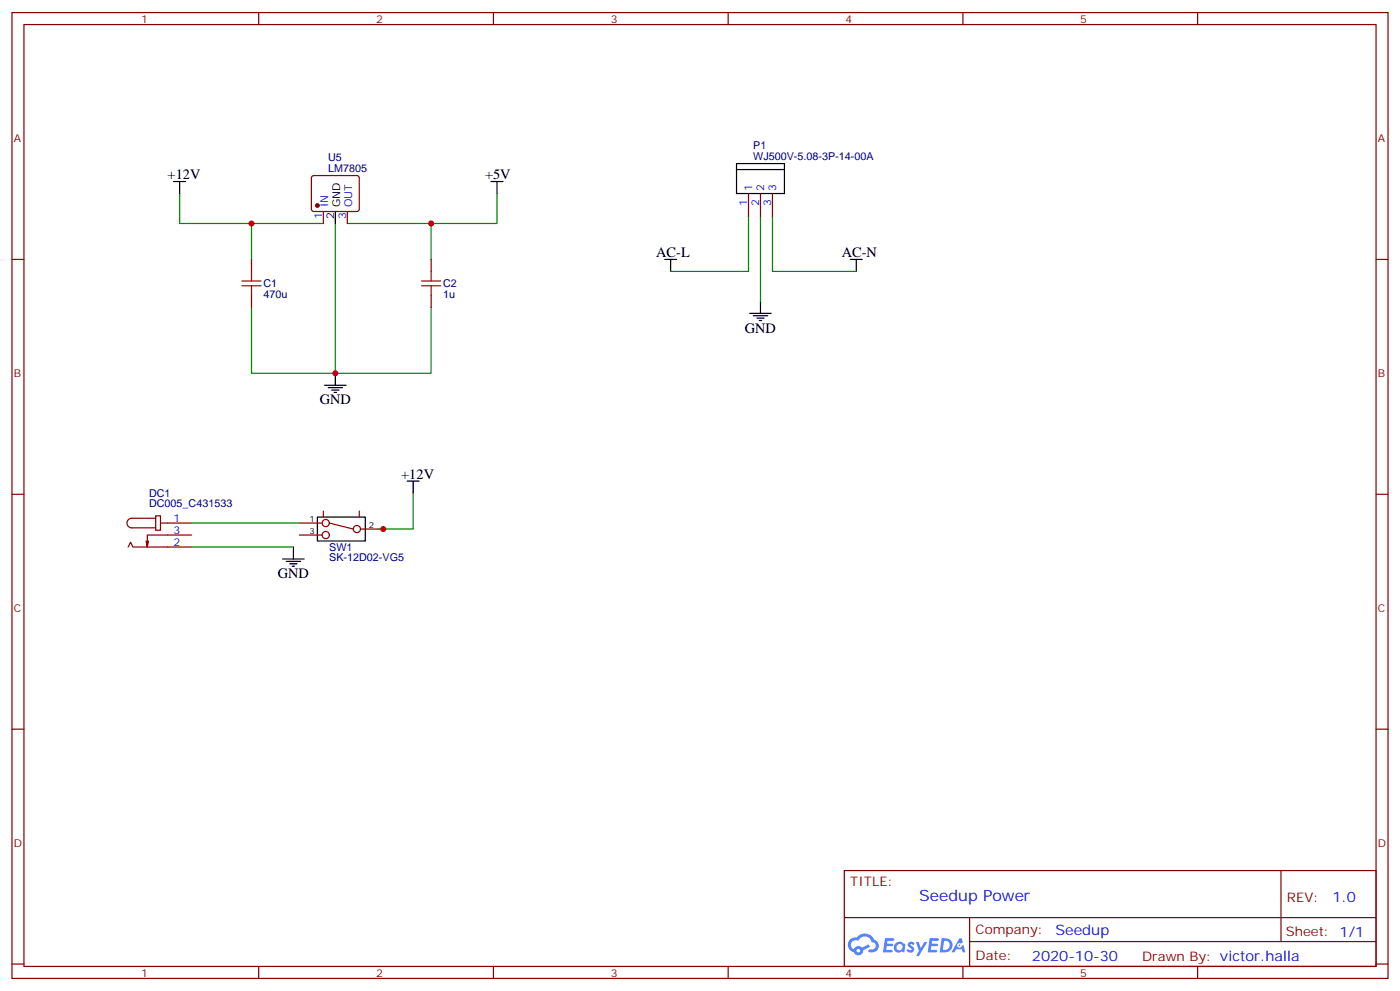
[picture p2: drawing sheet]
<svg xmlns="http://www.w3.org/2000/svg" width="412mm" height="292mm" viewBox="0 0 412 292" stroke-linecap="round" stroke-linejoin="round" font-family="sans-serif">
<g fill="none" stroke="#870000" stroke-width=".35">
<path d="M3.5 3.7h405.4v284.3h-405.4zM7.1 7.2h398.2v277.3h-398.2zM76.2 3.7v3.5M145.3 3.7v3.5M214.5 3.7v3.5M283.6 3.7v3.5M352.8 3.7v3.5M3.5 76.4h3.6M405.3 76.4h3.6M3.5 145.5h3.6M405.3 145.5h3.6M3.5 214.7h3.6"/>
<path d="M405.3 214.7h3.6M248.7 256.3h156.6v28.2h-156.6zM377.3 256.3v20.9M248.7 270.1h156.5M285.6 277.2h119.6M285.6 270.1v14.2M3.5 283.8h3.6M76.2 284.5v3.5M145.3 284.5v3.5M214.5 284.5v3.5M283.6 284.5v3.5M352.8 284.5v3.5"/>
<path d="M405.3 283.8h3.6"/>
</g>
<g fill="#5487ff">
<path d="M267.7 277.5a1.22 1.22 0 0 1 1.7 .2l-.4 .6a.47 .47 0 0 0-.3-.4 .47 .47 0 0 0-.5 .2l.1 .2a1.14 1.14 0 0 1 .8 1.8 1.14 1.14 0 0 1-1.9 0l-.2-.2 .5-.6 .7 .5a.29 .29 0 0 0 .3-.3 .29 .29 0 0 0-.2-.3 1.04 1.04 0 0 1-.6-1.7z"/>
<path d="M260.7 276.2h2.4l.3 .2-.2 .5-1.8 .1-.1 .8h1.5l.3 .4-.3 .4h-1.6l-.2 1.1h1.7l.2 .3-.2 .3-2.6 .1z"/>
<path d="M273.8 276.2h2.4l.3 .2-.1 .5-1.8 .1-.2 .8h1.6l.3 .4-.4 .4-1.6-.1-.1 1.1 1.7 .1 .2 .3-.2 .3-2.6 .1z"/>
<path d="M282.6 276.2h.7l.3 1.3-.6 .3a.69 .69 0 0 0-1 .3 .69 .69 0 0 0 .4 .9 .69 .69 0 0 0 .9-.6l.5-.2 .6 2.2h-.8l-.2-.9h-1.8l-.5 .9h-.8z"/>
<path d="M269.8 277.3h.8l.6 1.8 1.1-1.8h.9l-2.6 4.2h-.8l.9-1.5z"/>
<path d="M277.4 276.2l-.6 4.2h1.3a2.11 2.11 0 0 0 2.5-2.1 2.11 2.11 0 0 0-2.5-2.1zM278.1 277a1.39 1.39 0 0 1 1.7 1.4 1.39 1.39 0 0 1-1.8 1.2h-.3z"/>
<path d="M263.7 277.8a1.54 1.54 0 0 0-.1 2.2 1.54 1.54 0 0 0 2.2 .1l.6 .3 .3-2.3-.2-.3h-.4a1.49 1.49 0 0 0-2.4 0zM264 278.8a.94 .94 0 0 1 1.8 0 .94 .94 0 0 1-1.8 0z"/>
<path d="M250.4 276.6a2.18 2.18 0 0 0 1.1 3.7 1.44 1.44 0 0 0 1.6 .9 1.44 1.44 0 0 0 1.2-1.4l2-1.1-.5-.7-1.9 1a1.47 1.47 0 0 0-2.4 .4 1.39 1.39 0 0 1-.7-1.9 1.39 1.39 0 0 1 2-.5 2.12 2.12 0 0 1 2.2-1.3 2.12 2.12 0 0 1 1.9 1.7 1.14 1.14 0 0 1 1.1 1.4 1.14 1.14 0 0 1-1.7 .7 .43 .43 0 0 0-.5 .4 .43 .43 0 0 0 .4 .5 1.98 1.98 0 0 0 2.5-1.2 1.98 1.98 0 0 0-1.2-2.6 3.1 3.1 0 0 0-5.3-.6l-.9 .1zM252.3 279.9a.55 .55 0 0 1 1.1 0 .55 .55 0 0 1-1.1 0z"/>
<circle cx="282.6" cy="278.3" r=".26"/>
</g>
<path d="M52.9 57v8.8h42.3M146.4 57v8.8h-44.1M74.1 65.8v10.6M98.8 65.8v44.1M127 65.8v10.6M220.5 64v15.9h-22.9M224 64v24.7M227.5 64v15.9h24.7M74.1 90.5v19.4h52.9v-19.4M56.4 154h31.8M121.7 145.2v10.6h-10.6M56.4 161h30" fill="none" stroke="#008700" stroke-width=".35"/>
<g fill="none" stroke="#000" stroke-width=".35">
<path d="M51.2 53.4h3.5M52.9 53.4v3.6M144.6 53.4h3.6M146.4 53.4v3.6M217 49.9h14.1v7.1h-14.1zM217 49.9v-1.7h14.1v1.7M98.8 62.3v3.5M195.8 76.4h3.5M197.6 76.4v3.5M250.5 76.4h3.5M252.2 76.4v3.5M220.8 92.3h6.4"/>
<path d="M221.9 93h4.2M223 93.7h2.1M223.7 94.4h.7M224 88.7v3.6M95.6 113.4h6.4M96.7 114.1h4.2M97.7 114.8h2.1M98.4 115.5h.7M98.8 109.9v3.5M93.5 152.2h14.1v7.1h-14.1zM119.9 141.6h3.6M121.7 141.6v3.6"/>
<path d="M83.3 164.6h6.3M84.3 165.3h4.2M85.4 166h2.1M86.1 166.7h.7M86.4 161v3.6"/>
</g>
<path d="M74.1 79.9v2.8M127 79.9v2.8M71.3 82.7h5.6M71.3 84.1h5.6M74.1 84.1v2.9M124.2 82.7h5.6M124.2 84.1h5.6M127 84.1v2.9" fill="none" stroke="#a10000" stroke-width=".35"/>
<g fill="none" stroke="#870000" stroke-width=".35">
<path d="M92 51.9l.4-.2h12.7l.5 .2 .2 .5v9.4l-.7 .5-12.9-.1-.5-.6v-9.2zM220.5 57v7M224 57v7M227.5 57v7M74.1 76.4v3.5M95.2 62.3v3.5M102.3 62.3v3.5M127 76.4v3.5M74.1 87v3.5M127 87v3.5M43.7 159.3l-.3 1.7M45.9 151.9h1.4v4.2h-1.4z"/>
<path d="M45.9 152.6h-7.1a1.41 1.41 0 0 0-1.4 1.4 1.41 1.41 0 0 0 1.4 1.4h7.1M47.3 154h9.1M56.4 157.5h-13v3.5l-.4-1.7M88.2 154h6.7M88.2 157.5h6.7M95.2 150.5v1.7M97 154l7.1 1.8M105.8 150.5v1.7M106.2 155.8h6.7M37.7 161l.8-1.4 .7 1.4h17.2"/>
<circle cx="96" cy="154" r="1.06"/>
<circle cx="96" cy="157.5" r="1.06"/>
<circle cx="105.1" cy="155.8" r="1.06"/>
</g>
<circle cx="93.5" cy="60.5" r=".53" fill="#870000" stroke="#870000" stroke-width=".35"/>
<g fill="#c00">
<circle cx="127" cy="65.8" r=".88"/>
<circle cx="74.1" cy="65.8" r=".88"/>
<circle cx="98.8" cy="109.9" r=".88"/>
<circle cx="112.9" cy="155.8" r=".88"/>
</g>
<text font-size="4.6" fill="#00f" x="270.8" y="265.3">Seedup Power</text>
<g font-size="4.2">
<text x="49.4" y="52.7">+12V</text>
<text x="142.9" y="52.7">+5V</text>
<text x="193.3" y="75.7">AC-L</text>
<text x="248" y="75.7">AC-N</text>
<text x="219.4" y="97.9">GND</text>
<text x="94.2" y="119.1">GND</text>
<text x="118.2" y="140.9">+12V</text>
<text x="81.8" y="170.2">GND</text>
</g>
<g font-size="4.2" fill="#00f">
<text x="392.5" y="265.6">1.0</text>
<text x="310.9" y="275.1">Seedup</text>
<text x="304" y="282.9">2020-10-30</text>
</g>
<g font-size="3.9" fill="#800">
<text x="250.5" y="260.9">TITLE:</text>
<text x="379.1" y="265.6">REV:</text>
<text x="287.4" y="275.1">Company:</text>
<text x="378.7" y="275.7">Sheet: 1/1</text>
<text x="287.4" y="282.8">Date:</text>
<text x="336.4" y="282.8">Drawn By: victor.halla</text>
</g>
<g font-size="3.2" fill="#800">
<text x="41.6" y="6.7">1</text>
<text x="110.8" y="6.7">2</text>
<text x="179.9" y="6.7">3</text>
<text x="249.1" y="6.7">4</text>
<text x="318.2" y="6.7">5</text>
<text x="4.1" y="41.8">A</text>
<text x="405.9" y="41.8">A</text>
<text x="4.1" y="110.9">B</text>
<text x="405.9" y="110.9">B</text>
<text x="4.1" y="180.1">C</text>
<text x="405.9" y="180.1">C</text>
<text x="4.1" y="249.2">D</text>
<text x="405.9" y="249.2">D</text>
<text x="41.6" y="287.5">1</text>
<text x="110.8" y="287.5">2</text>
<text x="179.9" y="287.5">3</text>
<text x="249.1" y="287.5">4</text>
<text x="318.2" y="287.5">5</text>
</g>
<g font-size="3.2" fill="#000080">
<text x="96.7" y="47.4">U5</text>
<text x="221.9" y="47.1">WJ500V-5.08-3P-14-00A</text>
<text x="221.9" y="44">P1</text>
<text x="96.7" y="50.6">LM7805</text>
<text x="77.6" y="87.8">470u</text>
<text x="77.6" y="84.6">C1</text>
<text x="130.5" y="87.8">1u</text>
<text x="130.5" y="84.6">C2</text>
<text x="43.9" y="149.3">DC005_C431533</text>
<text x="43.9" y="146.2">DC1</text>
<text x="97" y="165">SK-12D02-VG5</text>
<text x="97" y="162.1">SW1</text>
</g>
<g font-size="3.2" fill="#00f">
<text x="221.5" y="56.3" transform="rotate(-90 221.5 56.3)">1</text>
<text x="225.1" y="56.3" transform="rotate(-90 225.1 56.3)">2</text>
<text x="228.6" y="56.3" transform="rotate(-90 228.6 56.3)">3</text>
<text x="94.9" y="64.5" transform="rotate(-90 94.9 64.5)">1</text>
<text x="96.7" y="61" transform="rotate(-90 96.7 61)">IN</text>
<text x="102" y="64.5" transform="rotate(-90 102 64.5)">3</text>
<text x="103.7" y="61" transform="rotate(-90 103.7 61)">OUT</text>
<text x="220.1" y="60.8" transform="rotate(-90 220.1 60.8)">1</text>
<text x="223.7" y="60.8" transform="rotate(-90 223.7 60.8)">2</text>
<text x="227.2" y="60.8" transform="rotate(-90 227.2 60.8)">3</text>
<text x="51.2" y="153.6">1</text>
<text x="51.2" y="160.7">2</text>
<text x="51.2" y="157.2">3</text>
</g>
<g font-size="3.2">
<text x="98.4" y="64.5" transform="rotate(-90 98.4 64.5)">2</text>
<text x="100.2" y="61" transform="rotate(-90 100.2 61)">GND</text>
</g>
<g font-size="2.5">
<text x="91.2" y="153.6">1</text>
<text x="108.7" y="155.4">2</text>
<text x="91.2" y="157.2">3</text>
</g>
</svg>
